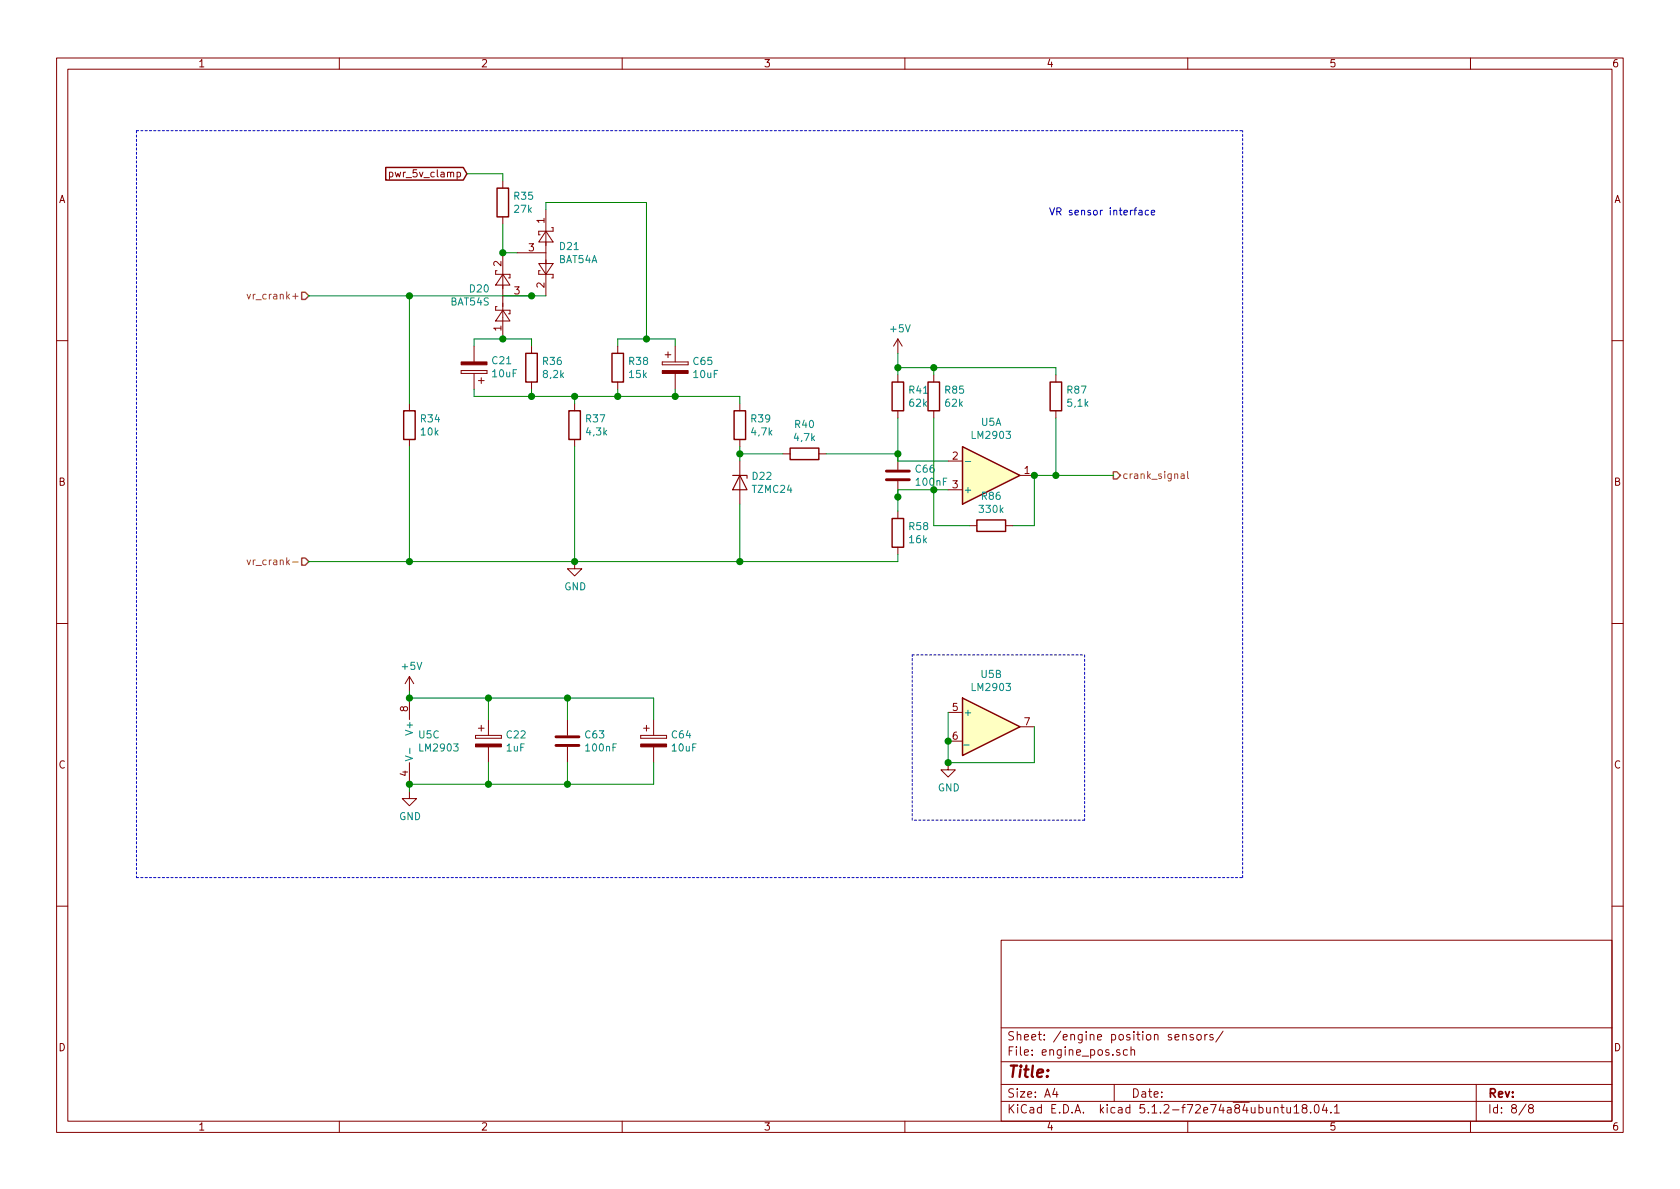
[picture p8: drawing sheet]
EESchema Schematic File Version 4
LIBS:Tuareg-cache
EELAYER 29 0
EELAYER END
$Descr A4 11693 8268
encoding utf-8
Sheet 8 8
Title ""
Date ""
Rev ""
Comp ""
Comment1 ""
Comment2 ""
Comment3 ""
Comment4 ""
$EndDescr
Text HLabel 7750 3300 2    50   Output ~ 0
crank_signal
Text HLabel 2150 2050 0    50   Input ~ 0
vr_crank+
Text HLabel 2150 3900 0    50   Input ~ 0
vr_crank-
Text Notes 7300 1500 0    50   ~ 0
VR sensor interface
$Comp
L power:GND #PWR024
U 1 1
P 4000 3900
F 0 "#PWR024" H 4000 3650 50  0001 C CNN
F 1 "GND" H 4005 3727 50  0000 C CNN
F 2 "" H 4000 3900 50  0001 C CNN
F 3 "" H 4000 3900 50  0001 C CNN
	1    4000 3900
	1    0    0    -1  
$EndComp
$Comp
L Device:R R34
U 1 1
P 2850 2950
F 0 "R34" H 2920 2996 50  0000 L CNN
F 1 "10k" H 2920 2905 50  0000 L CNN
F 2 "Resistor_SMD:R_1206_3216Metric" V 2780 2950 50  0001 C CNN
F 3 "~" H 2850 2950 50  0001 C CNN
F 4 "71-CRCW120610K0FKEAC " H 2850 2950 50  0001 C CNN "Mouser"
	1    2850 2950
	1    0    0    -1  
$EndComp
$Comp
L boctok:BAT54S D20
U 1 1
P 3500 2050
F 0 "D20" V 3546 2138 50  0000 L CNN
F 1 "BAT54S" V 3455 2138 50  0000 L CNN
F 2 "Package_TO_SOT_SMD:SOT-23" H 3575 2175 50  0001 L CNN
F 3 "https://www.diodes.com/assets/Datasheets/ds11005.pdf" H 3380 2050 50  0001 C CNN
F 4 "863-BAT54SLT1G" H 3500 2050 50  0001 C CNN "Mouser"
	1    3500 2050
	0    -1   -1   0   
$EndComp
$Comp
L Device:R R38
U 1 1
P 4300 2550
F 0 "R38" H 4370 2596 50  0000 L CNN
F 1 "15k" H 4370 2505 50  0000 L CNN
F 2 "Resistor_SMD:R_0805_2012Metric" V 4230 2550 50  0001 C CNN
F 3 "~" H 4300 2550 50  0001 C CNN
F 4 "71-CRCW080515K0FKEAC" H 4300 2550 50  0001 C CNN "Mouser"
	1    4300 2550
	1    0    0    -1  
$EndComp
$Comp
L Device:CP C65
U 1 1
P 4700 2550
F 0 "C65" H 4818 2596 50  0000 L CNN
F 1 "10uF" H 4818 2505 50  0000 L CNN
F 2 "Capacitor_Tantalum_SMD:CP_EIA-7343-31_Kemet-D" H 4738 2400 50  0001 C CNN
F 3 "~" H 4700 2550 50  0001 C CNN
F 4 "80-T491D106M035" H 4700 2550 50  0001 C CNN "Mouser"
	1    4700 2550
	1    0    0    -1  
$EndComp
$Comp
L Device:R R37
U 1 1
P 4000 2950
F 0 "R37" H 4070 2996 50  0000 L CNN
F 1 "4,3k" H 4070 2905 50  0000 L CNN
F 2 "Resistor_SMD:R_0805_2012Metric" V 3930 2950 50  0001 C CNN
F 3 "~" H 4000 2950 50  0001 C CNN
F 4 "71-CRCW08054K30FKEA" H 4000 2950 50  0001 C CNN "Mouser"
	1    4000 2950
	1    0    0    -1  
$EndComp
$Comp
L Device:R R39
U 1 1
P 5150 2950
F 0 "R39" H 5220 2996 50  0000 L CNN
F 1 "4,7k" H 5220 2905 50  0000 L CNN
F 2 "Resistor_SMD:R_0805_2012Metric" V 5080 2950 50  0001 C CNN
F 3 "~" H 5150 2950 50  0001 C CNN
F 4 "71-CRCW08054K70FKEAC " H 5150 2950 50  0001 C CNN "Mouser"
	1    5150 2950
	1    0    0    -1  
$EndComp
$Comp
L Device:CP C21
U 1 1
P 3300 2550
F 0 "C21" H 3182 2504 50  0000 R CNN
F 1 "10uF" H 3182 2595 50  0000 R CNN
F 2 "Capacitor_Tantalum_SMD:CP_EIA-7343-31_Kemet-D" H 3338 2400 50  0001 C CNN
F 3 "~" H 3300 2550 50  0001 C CNN
F 4 "80-T491D106M035" H 3300 2550 50  0001 C CNN "Mouser"
	1    3300 2550
	-1   0    0    1   
$EndComp
$Comp
L Device:R R36
U 1 1
P 3700 2550
F 0 "R36" H 3770 2596 50  0000 L CNN
F 1 "8,2k" H 3770 2505 50  0000 L CNN
F 2 "Resistor_SMD:R_0805_2012Metric" V 3630 2550 50  0001 C CNN
F 3 "~" H 3700 2550 50  0001 C CNN
F 4 "279-CRGCQ0805F8K2" H 3700 2550 50  0001 C CNN "Mouser"
	1    3700 2550
	1    0    0    -1  
$EndComp
$Comp
L boctok:BAT54A D21
U 1 1
P 3800 1750
F 0 "D21" V 3754 1838 50  0000 L CNN
F 1 "BAT54A" V 3845 1838 50  0000 L CNN
F 2 "Package_TO_SOT_SMD:SOT-23" H 3875 1875 50  0001 L CNN
F 3 "http://www.diodes.com/_files/datasheets/ds11005.pdf" H 3680 1750 50  0001 C CNN
F 4 "583-BAT54A" H 3800 1750 50  0001 C CNN "Mouser"
	1    3800 1750
	0    1    1    0   
$EndComp
Wire Wire Line
	3700 2050 3800 2050
Connection ~ 3700 2050
Wire Wire Line
	3500 1750 3600 1750
Wire Wire Line
	3500 2350 3700 2350
Wire Wire Line
	3700 2350 3700 2400
Wire Wire Line
	3500 2350 3300 2350
Wire Wire Line
	3300 2350 3300 2400
Connection ~ 3500 2350
Wire Wire Line
	3300 2700 3300 2750
Wire Wire Line
	3300 2750 3700 2750
Wire Wire Line
	3700 2750 3700 2700
Wire Wire Line
	4300 2400 4300 2350
Wire Wire Line
	4300 2350 4500 2350
Wire Wire Line
	4700 2350 4700 2400
Wire Wire Line
	4300 2700 4300 2750
Wire Wire Line
	4300 2750 4700 2750
Wire Wire Line
	4700 2750 4700 2700
Wire Wire Line
	3700 2750 4000 2750
Connection ~ 3700 2750
Connection ~ 4300 2750
Wire Wire Line
	3800 1450 3800 1400
Wire Wire Line
	3800 1400 4500 1400
Wire Wire Line
	4500 1400 4500 2350
Connection ~ 4500 2350
Wire Wire Line
	4500 2350 4700 2350
Wire Wire Line
	2150 2050 2850 2050
Wire Wire Line
	2850 2800 2850 2050
Connection ~ 2850 2050
Wire Wire Line
	2850 2050 3700 2050
$Comp
L Device:D_Zener D22
U 1 1
P 5150 3350
F 0 "D22" V 5104 3429 50  0000 L CNN
F 1 "TZMC24" V 5195 3429 50  0000 L CNN
F 2 "Diode_SMD:D_MiniMELF" H 5150 3350 50  0001 C CNN
F 3 "~" H 5150 3350 50  0001 C CNN
F 4 "78-TZMC24 " H 5150 3350 50  0001 C CNN "Mouser"
	1    5150 3350
	0    1    1    0   
$EndComp
Wire Wire Line
	4000 2800 4000 2750
Connection ~ 4000 2750
Wire Wire Line
	4000 2750 4300 2750
Wire Wire Line
	4700 2750 5150 2750
Wire Wire Line
	5150 2750 5150 2800
Connection ~ 4700 2750
Wire Wire Line
	5150 3100 5150 3150
$Comp
L Device:R R35
U 1 1
P 3500 1400
F 0 "R35" H 3570 1446 50  0000 L CNN
F 1 "27k" H 3570 1355 50  0000 L CNN
F 2 "Resistor_SMD:R_0805_2012Metric" V 3430 1400 50  0001 C CNN
F 3 "~" H 3500 1400 50  0001 C CNN
F 4 "279-CRGCQ0805F27K" H 3500 1400 50  0001 C CNN "Mouser"
	1    3500 1400
	1    0    0    -1  
$EndComp
Wire Wire Line
	3500 1750 3500 1550
Connection ~ 3500 1750
Text GLabel 3250 1200 0    50   Input ~ 0
pwr_5v_clamp
Wire Wire Line
	3500 1250 3500 1200
Wire Wire Line
	3500 1200 3250 1200
$Comp
L boctok:LM2903 U5
U 1 1
P 6900 3300
F 0 "U5" H 6900 2933 50  0000 C CNN
F 1 "LM2903" H 6900 3024 50  0000 C CNN
F 2 "Package_SO:SOIC-8_3.9x4.9mm_P1.27mm" H 6900 3300 50  0001 C CNN
F 3 "http://www.ti.com/lit/ds/symlink/lm393-n.pdf" H 6900 3300 50  0001 C CNN
F 4 "511-LM2903DT" H 6900 3300 50  0001 C CNN "Mouser"
	1    6900 3300
	1    0    0    1   
$EndComp
$Comp
L boctok:LM2903 U5
U 2 1
P 6900 5050
F 0 "U5" H 6900 5417 50  0000 C CNN
F 1 "LM2903" H 6900 5326 50  0000 C CNN
F 2 "Package_SO:SOIC-8_3.9x4.9mm_P1.27mm" H 6900 5050 50  0001 C CNN
F 3 "http://www.ti.com/lit/ds/symlink/lm393-n.pdf" H 6900 5050 50  0001 C CNN
F 4 "511-LM2903DT" H 6900 5050 50  0001 C CNN "Mouser"
	2    6900 5050
	1    0    0    -1  
$EndComp
$Comp
L boctok:LM2903 U5
U 3 1
P 2950 5150
F 0 "U5" H 2908 5196 50  0000 L CNN
F 1 "LM2903" H 2908 5105 50  0000 L CNN
F 2 "Package_SO:SOIC-8_3.9x4.9mm_P1.27mm" H 2950 5150 50  0001 C CNN
F 3 "http://www.ti.com/lit/ds/symlink/lm393-n.pdf" H 2950 5150 50  0001 C CNN
F 4 "511-LM2903DT" H 2950 5150 50  0001 C CNN "Mouser"
	3    2950 5150
	1    0    0    -1  
$EndComp
$Comp
L Device:R R40
U 1 1
P 5600 3150
F 0 "R40" V 5393 3150 50  0000 C CNN
F 1 "4,7k" V 5484 3150 50  0000 C CNN
F 2 "Resistor_SMD:R_0805_2012Metric" V 5530 3150 50  0001 C CNN
F 3 "~" H 5600 3150 50  0001 C CNN
F 4 "71-CRCW08054K70FKEAC " H 5600 3150 50  0001 C CNN "Mouser"
	1    5600 3150
	0    1    1    0   
$EndComp
$Comp
L Device:C C66
U 1 1
P 6250 3300
F 0 "C66" H 6365 3346 50  0000 L CNN
F 1 "100nF" H 6365 3255 50  0000 L CNN
F 2 "Capacitor_SMD:C_0805_2012Metric" H 6288 3150 50  0001 C CNN
F 3 "~" H 6250 3300 50  0001 C CNN
F 4 "80-C0805C104Z3V " H 6250 3300 50  0001 C CNN "Mouser"
	1    6250 3300
	1    0    0    -1  
$EndComp
$Comp
L Device:C C63
U 1 1
P 3950 5150
F 0 "C63" H 4065 5196 50  0000 L CNN
F 1 "100nF" H 4065 5105 50  0000 L CNN
F 2 "Capacitor_SMD:C_0805_2012Metric" H 3988 5000 50  0001 C CNN
F 3 "~" H 3950 5150 50  0001 C CNN
F 4 "80-C0805C104Z3V " H 3950 5150 50  0001 C CNN "Mouser"
	1    3950 5150
	1    0    0    -1  
$EndComp
$Comp
L Device:CP C22
U 1 1
P 3400 5150
F 0 "C22" H 3518 5196 50  0000 L CNN
F 1 "1uF" H 3518 5105 50  0000 L CNN
F 2 "Capacitor_SMD:C_1206_3216Metric" H 3438 5000 50  0001 C CNN
F 3 "~" H 3400 5150 50  0001 C CNN
F 4 "80-C1206C105M4R " H 3400 5150 50  0001 C CNN "Mouser"
	1    3400 5150
	1    0    0    -1  
$EndComp
$Comp
L Device:R R58
U 1 1
P 6250 3700
F 0 "R58" H 6320 3746 50  0000 L CNN
F 1 "16k" H 6320 3655 50  0000 L CNN
F 2 "Resistor_SMD:R_0805_2012Metric" V 6180 3700 50  0001 C CNN
F 3 "~" H 6250 3700 50  0001 C CNN
F 4 "71-CRCW080516K0FKEA" H 6250 3700 50  0001 C CNN "Mouser"
	1    6250 3700
	1    0    0    -1  
$EndComp
Wire Wire Line
	6600 3400 6500 3400
Wire Wire Line
	6250 3400 6250 3450
Wire Wire Line
	6250 3450 6250 3550
Connection ~ 6250 3450
Wire Wire Line
	6250 3150 6250 3200
Wire Wire Line
	6250 3200 6600 3200
Wire Wire Line
	5750 3150 6250 3150
Connection ~ 6250 3150
Wire Wire Line
	5450 3150 5150 3150
Connection ~ 5150 3150
Wire Wire Line
	5150 3150 5150 3200
Wire Wire Line
	6250 3850 6250 3900
Wire Wire Line
	6250 3900 5150 3900
Wire Wire Line
	5150 3900 5150 3500
Wire Wire Line
	4000 3100 4000 3900
Wire Wire Line
	4000 3900 5150 3900
Connection ~ 5150 3900
Wire Wire Line
	2850 3100 2850 3900
Connection ~ 4000 3900
Wire Wire Line
	2150 3900 2850 3900
Connection ~ 2850 3900
Wire Wire Line
	2850 3900 4000 3900
$Comp
L Device:R R86
U 1 1
P 6900 3650
F 0 "R86" V 6693 3650 50  0000 C CNN
F 1 "330k" V 6784 3650 50  0000 C CNN
F 2 "Resistor_SMD:R_0805_2012Metric" V 6830 3650 50  0001 C CNN
F 3 "~" H 6900 3650 50  0001 C CNN
F 4 "279-CRGCQ0805F330K" H 6900 3650 50  0001 C CNN "Mouser"
	1    6900 3650
	0    1    1    0   
$EndComp
Wire Wire Line
	7050 3650 7200 3650
Wire Wire Line
	7200 3650 7200 3300
Wire Wire Line
	6750 3650 6500 3650
Wire Wire Line
	6500 3650 6500 3400
Connection ~ 6500 3400
Wire Wire Line
	6500 3400 6250 3400
$Comp
L Device:R R41
U 1 1
P 6250 2750
F 0 "R41" H 6320 2796 50  0000 L CNN
F 1 "62k" H 6320 2705 50  0000 L CNN
F 2 "Resistor_SMD:R_0805_2012Metric" V 6180 2750 50  0001 C CNN
F 3 "~" H 6250 2750 50  0001 C CNN
F 4 "71-CRCW080562K0FKEA" H 6250 2750 50  0001 C CNN "Mouser"
	1    6250 2750
	1    0    0    -1  
$EndComp
$Comp
L Device:R R85
U 1 1
P 6500 2750
F 0 "R85" H 6570 2796 50  0000 L CNN
F 1 "62k" H 6570 2705 50  0000 L CNN
F 2 "Resistor_SMD:R_0805_2012Metric" V 6430 2750 50  0001 C CNN
F 3 "~" H 6500 2750 50  0001 C CNN
F 4 "71-CRCW080562K0FKEA" H 6500 2750 50  0001 C CNN "Mouser"
	1    6500 2750
	1    0    0    -1  
$EndComp
Wire Wire Line
	6500 2900 6500 3400
Wire Wire Line
	6250 2900 6250 3150
$Comp
L Device:R R87
U 1 1
P 7350 2750
F 0 "R87" H 7420 2796 50  0000 L CNN
F 1 "5,1k" H 7420 2705 50  0000 L CNN
F 2 "Resistor_SMD:R_0805_2012Metric" V 7280 2750 50  0001 C CNN
F 3 "~" H 7350 2750 50  0001 C CNN
F 4 "71-CRCW08055K10FKEAC" H 7350 2750 50  0001 C CNN "Mouser"
	1    7350 2750
	1    0    0    -1  
$EndComp
Wire Wire Line
	7350 2900 7350 3300
Wire Wire Line
	7350 3300 7200 3300
Connection ~ 7200 3300
$Comp
L power:+5V #PWR074
U 1 1
P 6250 2450
F 0 "#PWR074" H 6250 2300 50  0001 C CNN
F 1 "+5V" H 6265 2623 50  0000 C CNN
F 2 "" H 6250 2450 50  0001 C CNN
F 3 "" H 6250 2450 50  0001 C CNN
	1    6250 2450
	1    0    0    -1  
$EndComp
Wire Wire Line
	6250 2450 6250 2550
Wire Wire Line
	6500 2600 6500 2550
Wire Wire Line
	6500 2550 6250 2550
Connection ~ 6250 2550
Wire Wire Line
	6250 2550 6250 2600
Wire Wire Line
	6500 2550 7350 2550
Wire Wire Line
	7350 2550 7350 2600
Connection ~ 6500 2550
$Comp
L power:+5V #PWR022
U 1 1
P 2850 4800
F 0 "#PWR022" H 2850 4650 50  0001 C CNN
F 1 "+5V" H 2865 4973 50  0000 C CNN
F 2 "" H 2850 4800 50  0001 C CNN
F 3 "" H 2850 4800 50  0001 C CNN
	1    2850 4800
	1    0    0    -1  
$EndComp
$Comp
L power:GND #PWR023
U 1 1
P 2850 5500
F 0 "#PWR023" H 2850 5250 50  0001 C CNN
F 1 "GND" H 2855 5327 50  0000 C CNN
F 2 "" H 2850 5500 50  0001 C CNN
F 3 "" H 2850 5500 50  0001 C CNN
	1    2850 5500
	1    0    0    -1  
$EndComp
Wire Wire Line
	3400 5000 3400 4850
Wire Wire Line
	3400 4850 2850 4850
Wire Wire Line
	2850 4800 2850 4850
Connection ~ 2850 4850
Wire Wire Line
	3400 4850 3950 4850
Wire Wire Line
	3950 4850 3950 5000
Connection ~ 3400 4850
Wire Wire Line
	2850 5450 3400 5450
Wire Wire Line
	3400 5450 3400 5300
Wire Wire Line
	3400 5450 3950 5450
Wire Wire Line
	3950 5450 3950 5300
Connection ~ 3400 5450
Wire Wire Line
	2850 5450 2850 5500
Connection ~ 2850 5450
Wire Wire Line
	6600 4950 6600 5150
Wire Wire Line
	7200 5050 7200 5300
Wire Wire Line
	7200 5300 6600 5300
Wire Wire Line
	6600 5300 6600 5150
Connection ~ 6600 5150
$Comp
L power:GND #PWR075
U 1 1
P 6600 5300
F 0 "#PWR075" H 6600 5050 50  0001 C CNN
F 1 "GND" H 6605 5127 50  0000 C CNN
F 2 "" H 6600 5300 50  0001 C CNN
F 3 "" H 6600 5300 50  0001 C CNN
	1    6600 5300
	1    0    0    -1  
$EndComp
Connection ~ 6600 5300
Wire Wire Line
	7750 3300 7350 3300
Connection ~ 7350 3300
$Comp
L Device:CP C64
U 1 1
P 4550 5150
F 0 "C64" H 4668 5196 50  0000 L CNN
F 1 "10uF" H 4668 5105 50  0000 L CNN
F 2 "Capacitor_SMD:C_1206_3216Metric" H 4588 5000 50  0001 C CNN
F 3 "~" H 4550 5150 50  0001 C CNN
F 4 "80-C1206C106K4RAUTO " H 4550 5150 50  0001 C CNN "Mouser"
	1    4550 5150
	1    0    0    -1  
$EndComp
Wire Wire Line
	4550 5000 4550 4850
Wire Wire Line
	4550 4850 3950 4850
Connection ~ 3950 4850
Wire Wire Line
	4550 5300 4550 5450
Wire Wire Line
	4550 5450 3950 5450
Connection ~ 3950 5450
Wire Notes Line
	6350 4550 7550 4550
Wire Notes Line
	7550 4550 7550 5700
Wire Notes Line
	7550 5700 6350 5700
Wire Notes Line
	6350 5700 6350 4550
Wire Notes Line
	950  6100 8650 6100
Wire Notes Line
	8650 6100 8650 900 
Wire Notes Line
	950  900  8650 900 
Wire Notes Line
	950  900  950  6100
$EndSCHEMATC
